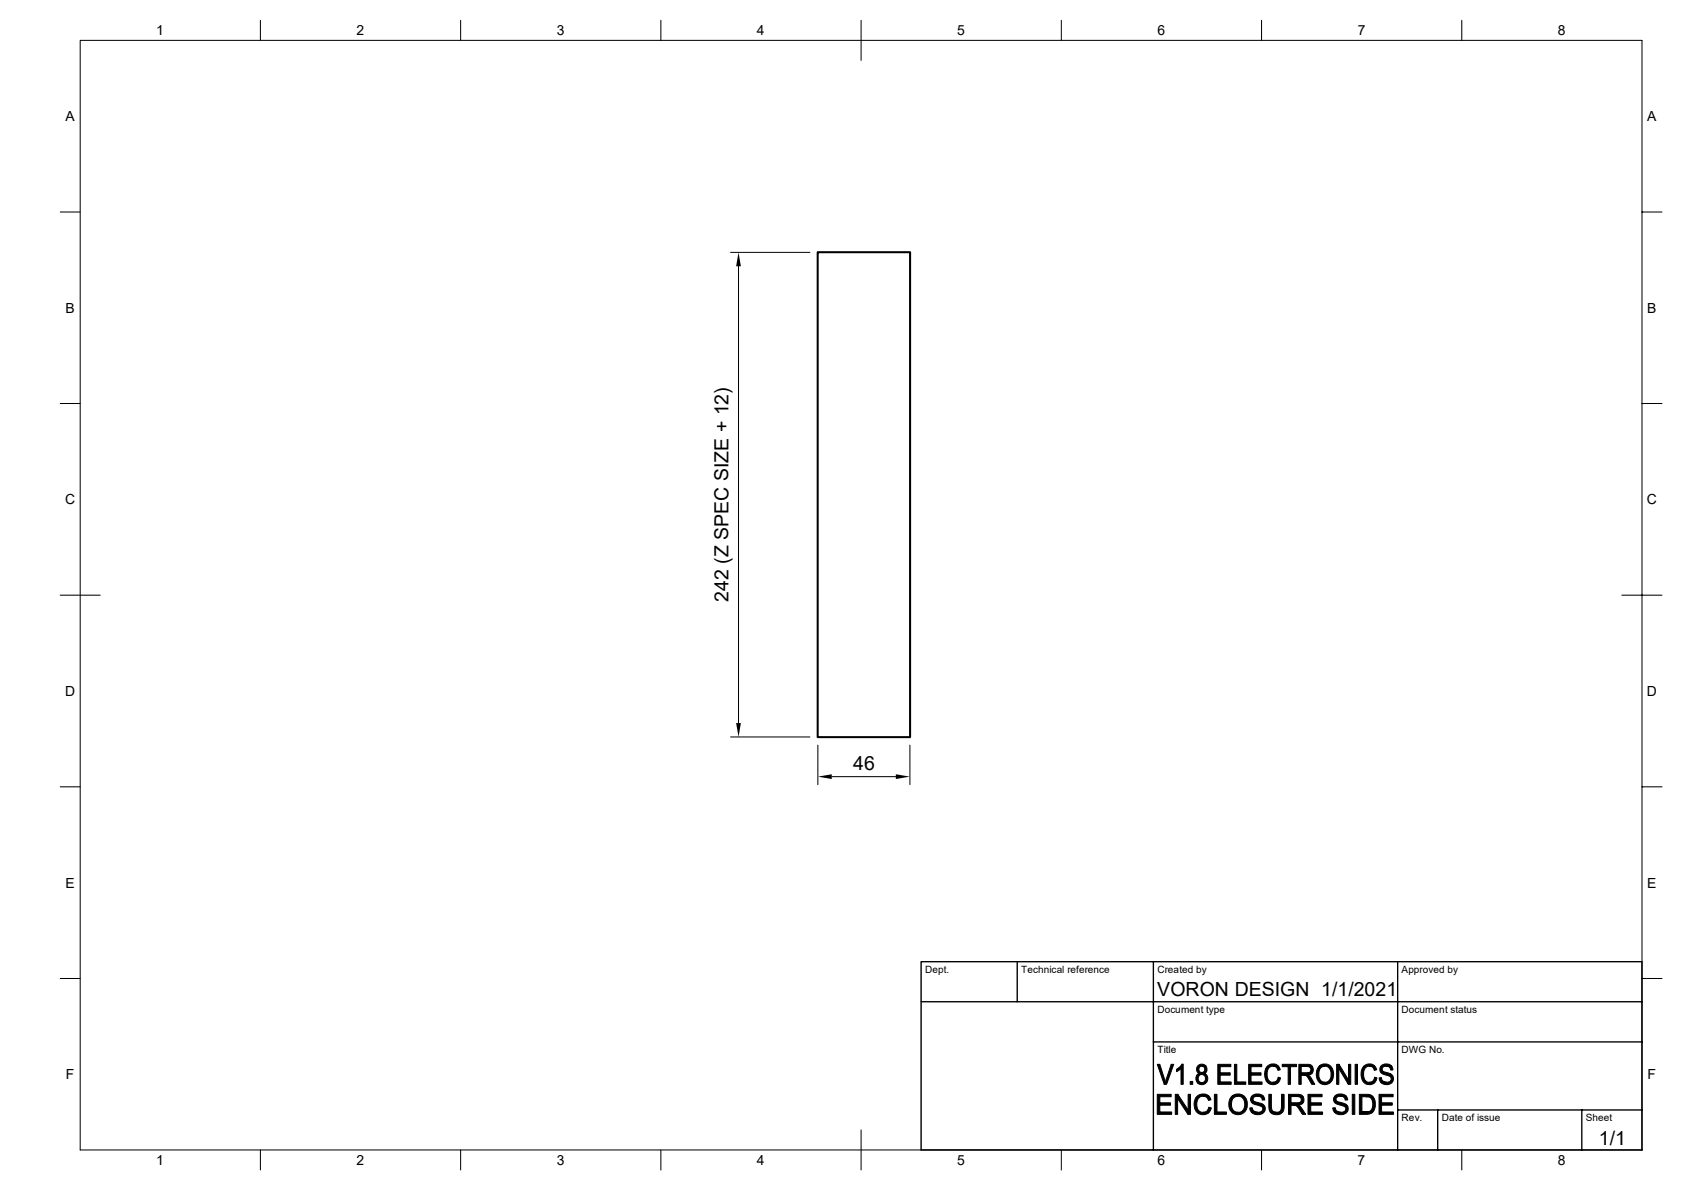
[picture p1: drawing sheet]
<svg xmlns="http://www.w3.org/2000/svg" width="420mm" height="297mm" viewBox="0 0 420 297" stroke-linecap="round" stroke-linejoin="round" font-family="sans-serif">
<path d="M204.2 62.9h23v121.1h-23z" fill="none" stroke="#000" stroke-width=".51"/>
<g fill="none" stroke="#000" stroke-width=".25">
<path d="M20 10.1h390v276.9h-390zM65 5.1v5M115 5.1v5M165 5.1v5M215 5.1v10M265 5.1v5M315 5.1v5M365 5.1v5M15 52.9h5M410 52.9h5M182.4 63h19.8M184.4 66.5v114"/>
<path d="M15 100.7h5M410 100.7h5M15 148.5h10M405 148.5h10M15 196.4h5M182.4 183.9h19.8M204.2 186v9.8M207.7 193.8h16M227.2 186v9.8M410 196.4h5M15 244.2h5M410 244.2h5"/>
<path d="M65 287v5M115 287v5M165 287v5M215 282v10M265 287v5M315 287v5M365 287v5"/>
</g>
<path d="M230 240h180v47h-180zM230 250h180M254 240v10M288 240v47M349 240v47M288 260.1h122M349 277h61M359 277v10M395 277v10" fill="none" stroke="#000" stroke-width=".34"/>
<g fill="#000" stroke="#000" stroke-width=".25">
<path d="M289 265.6h.6l1.4 4.4-.3 .6z" fill-rule="evenodd"/>
<path d="M289 273.1h3.4v.6h-2.8v1.6h2.7v.5h-2.7v1.7h3v.6h-3.6z" fill-rule="evenodd"/>
<path d="M292.4 265.6h.7l-1.8 5h-.6z" fill-rule="evenodd"/>
<path d="M293.5 273.1h.6l-.1 5h-.5z" fill-rule="evenodd"/>
<path d="M294.1 273.1l2.6 3.9-.1 1.1-2.6-3.9z" fill-rule="evenodd"/>
<path d="M293.8 266.9l.3-.2h.8l-1.1 .8z" fill-rule="evenodd"/>
<path d="M295.1 265.6h.3v5h-.5v-3.9h-.8z" fill-rule="evenodd"/>
<path d="M297.2 269.9h.6v.7h-.6z" fill-rule="evenodd"/>
<path d="M296.7 273.1h.6v5h-.7z" fill-rule="evenodd"/>
<path d="M299.1 266a1.38 1.38 0 0 1 2 .1h-1a.78 .78 0 0 0-.8 .8 .78 .78 0 0 0 .8 .8h1l-.4 .2 .5 .3h-1.1a1.02 1.02 0 0 0-.9 1 1.02 1.02 0 0 0 .9 1l-1.1 .1a1.42 1.42 0 0 1 .5-2.4 1.23 1.23 0 0 1-.4-1.9z" fill-rule="evenodd"/>
<path d="M299 273.5a2.32 2.32 0 0 1 2.9 .1h-1.5a2.09 2.09 0 0 0-1.4 3.1l.8 .8 2 .2a2.24 2.24 0 0 1-2.6 .2 2.24 2.24 0 0 1-1-2.3 2.96 2.96 0 0 1 .8-2.1z" fill-rule="evenodd"/>
<path d="M300.1 266.1h1l.3 .6v.5l-.3 .5h-1a.79 .79 0 0 0 .7-.8 .79 .79 0 0 0-.7-.8z" fill-rule="evenodd"/>
<path d="M300.1 268.2h1.1a1.5 1.5 0 0 1-.1 2.1 1.5 1.5 0 0 1-2.1 0l1.1-.1a1.02 1.02 0 0 0 .9-1 1.02 1.02 0 0 0-.9-1z" fill-rule="evenodd"/>
<path d="M300.4 277.6a1.36 1.36 0 0 0 1.4-1.2l.7 .1-.6 1.1z" fill-rule="evenodd"/>
<path d="M300.4 273.6h1.5l.5 .9-.6 .2-.6-.9z" fill-rule="evenodd"/>
<path d="M303.2 273.1h.7v4.4h2.3v.6h-3z" fill-rule="evenodd"/>
<path d="M304.1 265.6h3.2v.6h-2.6v1.6h2.5v.6h-2.5v1.6h2.7v.6h-3.3z" fill-rule="evenodd"/>
<path d="M307.5 273.7l.2-.1h1.5a1.9 1.9 0 0 0-1.6 2.7 1.62 1.62 0 0 0 1.6 1.3l-1.5 .1a2.99 2.99 0 0 1-.2-4z" fill-rule="evenodd"/>
<path d="M308.2 265.6h.6v4.4h2.3v.6h-2.9z" fill-rule="evenodd"/>
<path d="M307.8 273.5a2.38 2.38 0 0 1 2.8 0 2.38 2.38 0 0 1 .8 2.7 2.27 2.27 0 0 1-3.7 1.5l1.5-.1a2.09 2.09 0 0 0 1.1-3.5l-.8-.5z" fill-rule="evenodd"/>
<path d="M312.1 276.5h.6a1.32 1.32 0 0 0 1.4 1.1h-1.6z" fill-rule="evenodd"/>
<path d="M312.5 273.6a2.21 2.21 0 0 1 3 0h-1.5a.79 .79 0 0 0-1.1 .7 .79 .79 0 0 0 1 .8l.1 .1a1.67 1.67 0 0 1 1.8 2 2.18 2.18 0 0 1-3.3 .4h1.6a.88 .88 0 0 0 1.2-.7 .88 .88 0 0 0-1-1 1.94 1.94 0 0 1-2-1.5z" fill-rule="evenodd"/>
<path d="M311.8 265.6h3.2v.6h-2.6v1.6h2.5v.6h-2.5v1.6h2.7v.6h-3.3z" fill-rule="evenodd"/>
<path d="M314 273.6h1.5l.3 .9-.6 .1-.4-.7z" fill-rule="evenodd"/>
<path d="M316.8 273.1h.7v2.9a1.26 1.26 0 0 0 1.2 1.6h-1.5l-.2-.3-.2-.9z" fill-rule="evenodd"/>
<path d="M316.5 266.1a2.05 2.05 0 0 1 2.7 0h-1.3a1.95 1.95 0 0 0-1.5 2.7 1.46 1.46 0 0 0 1.4 1.3l1.4 .1a2.03 2.03 0 0 1-2.4 .3 2.03 2.03 0 0 1-1-2.1l.1-1.3z" fill-rule="evenodd"/>
<path d="M317.8 270.1a1.29 1.29 0 0 0 1.4-1.2l.5 .1-.5 1.2z" fill-rule="evenodd"/>
<path d="M317.9 266.1h1.3l.5 .9-.6 .2-.5-.9z" fill-rule="evenodd"/>
<path d="M320 273.1h.6v2.9a1.97 1.97 0 0 1-1.1 2.1 1.97 1.97 0 0 1-2.3-.5h1.5a1.22 1.22 0 0 0 1.3-1.6z" fill-rule="evenodd"/>
<path d="M320.2 265.6h3.5v.6h-1.5v4.4h-.6v-4.4h-1.4z" fill-rule="evenodd"/>
<path d="M321.7 273.1h2.7l.6 .2 .4 .4h-3v1.6h2.9l-.9 .5-2 .1v2.2h-.7z" fill-rule="evenodd"/>
<path d="M323.1 275.9l1.1-.1 .4 .3 1.4 2h-.8l-.7-1a1.74 1.74 0 0 0-1.4-1.2z" fill-rule="evenodd"/>
<path d="M323.9 273.7h1.5l.2 1.1-.3 .5h-2.9h1.3a.87 .87 0 0 0 1.2-.7 .87 .87 0 0 0-1-.9z" fill-rule="evenodd"/>
<path d="M324.3 265.6h2.5l.6 .2 .3 .4h-2.8v1.6h2.8l-.9 .6h-1.9v2.2h-.6z" fill-rule="evenodd"/>
<path d="M325.6 268.4l1.3 .1 1.4 2.1h-.8l-.6-1a1.43 1.43 0 0 0-1.3-1.2z" fill-rule="evenodd"/>
<path d="M326.3 266.2h1.4l.2 1.1-.2 .5h-2.8h1.3a.85 .85 0 0 0 1.1-.7 .85 .85 0 0 0-1-.9z" fill-rule="evenodd"/>
<path d="M329.2 266.3l.2-.2h1.4a1.96 1.96 0 0 0-1.4 2.8 1.46 1.46 0 0 0 1.4 1.2l-1.3 .1a3.2 3.2 0 0 1-.3-3.9z" fill-rule="evenodd"/>
<path d="M326.6 273.1h3.5v.6h-2.8v1.6h2.6v.5h-2.6v1.7h2.9v.6h-3.6z" fill-rule="evenodd"/>
<path d="M329.4 266.1a2.18 2.18 0 0 1 2.6-.3 2.18 2.18 0 0 1 1 2.3 2.19 2.19 0 0 1-1.1 2.3 2.19 2.19 0 0 1-2.4-.2l1.3-.1a2.03 2.03 0 0 0 1.3-3.1l-.4-.6-.6-.3z" fill-rule="evenodd"/>
<path d="M332.8 276.5h.6a1.31 1.31 0 0 0 1.4 1.1h-1.6z" fill-rule="evenodd"/>
<path d="M333.8 265.6h.5v5h-.5z" fill-rule="evenodd"/>
<path d="M334.3 265.6l2.4 3.9v1.1l-2.4-3.9z" fill-rule="evenodd"/>
<path d="M333.2 273.6a2.21 2.21 0 0 1 3 0h-1.5a.75 .75 0 0 0-1 .3 .75 .75 0 0 0 .3 1.1l.8 .2a1.65 1.65 0 0 1 1.8 1.9 2.14 2.14 0 0 1-3.4 .5h1.6a.85 .85 0 0 0 1.1-.4 .85 .85 0 0 0-.5-1.1l-.3-.2a1.94 1.94 0 0 1-2.1-1.5z" fill-rule="evenodd"/>
<path d="M334.7 273.6h1.5l.3 .9-.6 .1-.3-.7z" fill-rule="evenodd"/>
<path d="M336.7 265.6h.6v5h-.6z" fill-rule="evenodd"/>
<path d="M337.7 273.1h.6v5h-.6z" fill-rule="evenodd"/>
<path d="M338.4 265.6h.6v5h-.6z" fill-rule="evenodd"/>
<path d="M339.4 273.1l2.6 .1 .8 .4-2.7 .1v3.8h2.7l-.2 .2-1.2 .4h-2z" fill-rule="evenodd"/>
<path d="M340.6 266.1a2 2 0 0 1 2.7 0h-1.3a1.95 1.95 0 0 0-1.5 2.7 1.46 1.46 0 0 0 1.4 1.3l1.3 .1a2.01 2.01 0 0 1-2.2 .3 2.01 2.01 0 0 1-1.1-2v-1.2z" fill-rule="evenodd"/>
<path d="M341.1 273.7l1.7-.1a3.3 3.3 0 0 1 0 3.9h-2.7h1a1.86 1.86 0 0 0 1.6-2.7 1.33 1.33 0 0 0-1.6-1.1z" fill-rule="evenodd"/>
<path d="M341.9 270.1a1.29 1.29 0 0 0 1.3-1.2l.6 .1-.6 1.2z" fill-rule="evenodd"/>
<path d="M342 266.1h1.3l.4 .9-.5 .2-.5-.8z" fill-rule="evenodd"/>
<path d="M344.4 269l.5-.1a1.23 1.23 0 0 0 1.3 1.2h-1.4z" fill-rule="evenodd"/>
<path d="M344.7 266.2a1.94 1.94 0 0 1 2.8-.1h-1.3a.79 .79 0 0 0-1.1 .7 .79 .79 0 0 0 .9 .8 1.69 1.69 0 0 1 1.9 2.1 1.92 1.92 0 0 1-3.1 .4h1.4a.89 .89 0 0 0 1.2-.8 .89 .89 0 0 0-1.1-.9 1.57 1.57 0 0 1-1.7-1.9z" fill-rule="evenodd"/>
<path d="M346.2 266.1h1.3l.3 .9-.5 .1-.4-.7z" fill-rule="evenodd"/>
<path d="M344.3 273.1h3.6v.6h-2.9v1.6h2.6v.5h-2.6v1.7h2.9v.6h-3.6z" fill-rule="evenodd"/>
</g>
<path d="M184.4 63l.6 3.5h-1.2zM183.8 180.5h1.2l-.6 3.4zM204.2 193.8l3.5-.5v1.1zM223.7 193.3l3.5 .5-3.5 .6z" fill="#000"/>
<g font-size="4.9">
<text x="181.9" y="150.3" transform="rotate(-90 181.9 150.3)">242 (Z SPEC SIZE + 12)</text>
<text x="213.1" y="192.3">46</text>
<text x="289" y="248.6">VORON DESIGN 1/1/2021</text>
<text x="399.2" y="285.8">1/1</text>
</g>
<g font-size="3.5">
<text x="39" y="8.8">1</text>
<text x="89" y="8.8">2</text>
<text x="139" y="8.8">3</text>
<text x="189" y="8.8">4</text>
<text x="239" y="8.8">5</text>
<text x="289" y="8.8">6</text>
<text x="339" y="8.8">7</text>
<text x="389" y="8.8">8</text>
<text x="16.3" y="30.2">A</text>
<text x="411.3" y="30.2">A</text>
<text x="16.3" y="78.1">B</text>
<text x="411.3" y="78.1">B</text>
<text x="16.3" y="125.9">C</text>
<text x="411.2" y="125.9">C</text>
<text x="16.3" y="173.7">D</text>
<text x="411.2" y="173.7">D</text>
<text x="16.3" y="221.5">E</text>
<text x="411.3" y="221.5">E</text>
<text x="16.5" y="269.4">F</text>
<text x="411.4" y="269.4">F</text>
<text x="39" y="290.8">1</text>
<text x="89" y="290.8">2</text>
<text x="139" y="290.7">3</text>
<text x="189" y="290.8">4</text>
<text x="239" y="290.7">5</text>
<text x="289" y="290.8">6</text>
<text x="339" y="290.8">7</text>
<text x="389" y="290.8">8</text>
</g>
<g font-size="2.5">
<text x="231" y="242.8">Dept.</text>
<text x="255" y="242.8">Technical reference</text>
<text x="289" y="242.8">Created by</text>
<text x="350" y="242.8">Approved by</text>
<text x="289" y="252.9">Document type</text>
<text x="350" y="252.9">Document status</text>
<text x="289" y="262.8">Title</text>
<text x="350" y="262.8">DWG No.</text>
<text x="350" y="279.8">Rev.</text>
<text x="360" y="279.8">Date of issue</text>
<text x="396" y="279.8">Sheet</text>
</g>
</svg>
